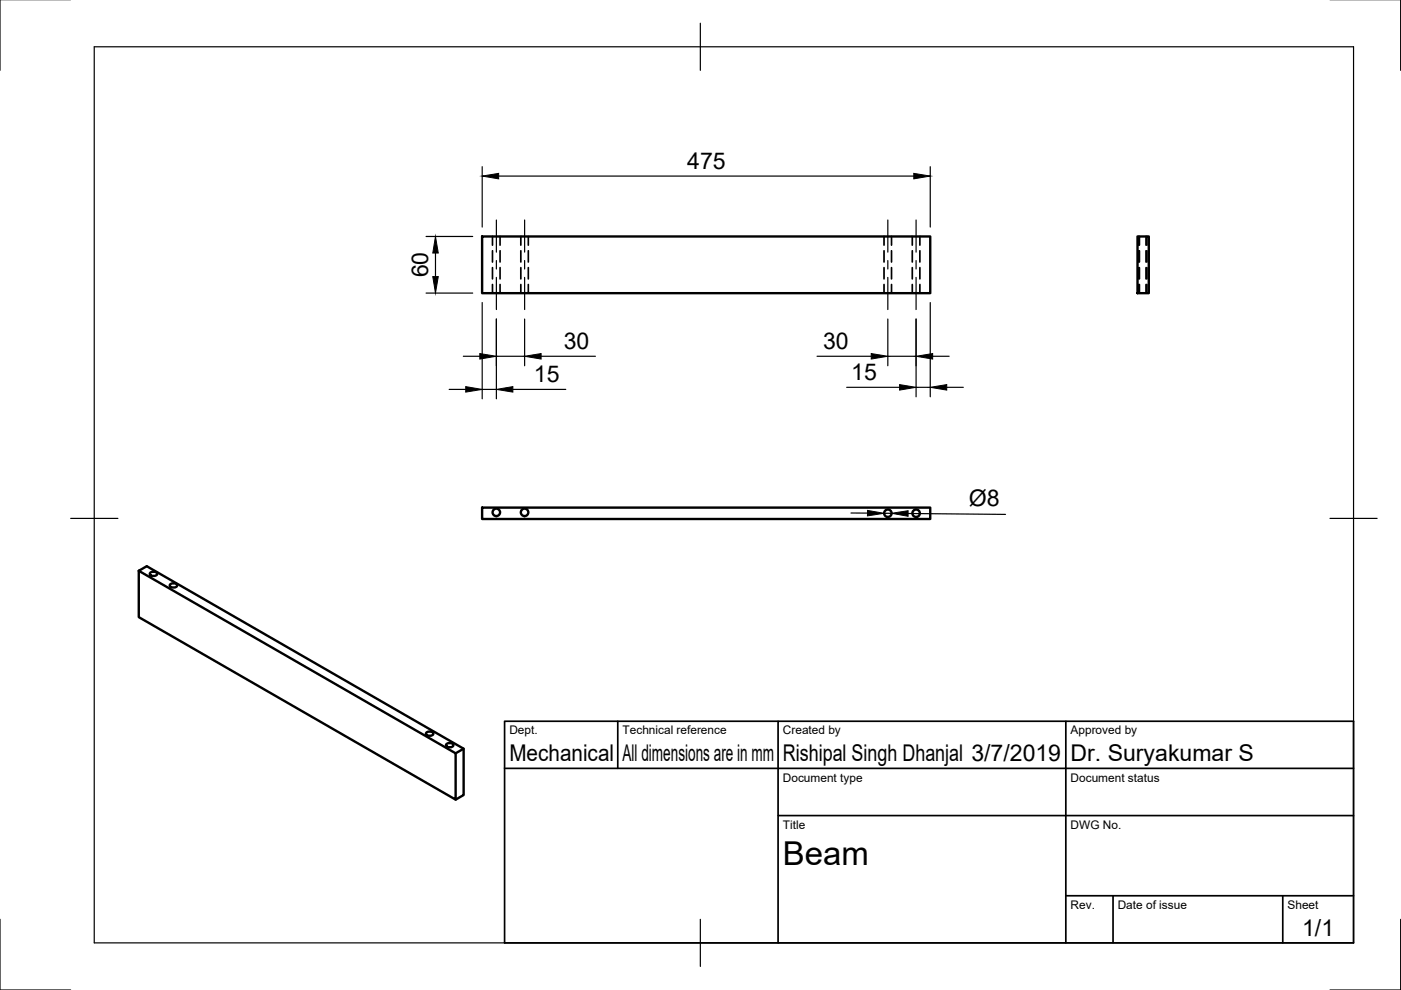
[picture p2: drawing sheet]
<svg xmlns="http://www.w3.org/2000/svg" width="297mm" height="210mm" viewBox="0 0 297 210" stroke-linecap="round" stroke-linejoin="round" font-family="sans-serif">
<!-- layer: Visible -->
<g fill="none" stroke="#000" stroke-width=".51">
<path d="M102.2 50.1h95v12.1h-95zM241.2 50.1h2.4v12.1h-2.4zM102.2 107.6h95v2.4h-95zM29.4 121v9.8l67.2 38.7v-9.8l-67.2-38.7 1.7-.9 67.2 38.6v9.9l-1.7 .9M31.8 121.5l.7-.3a.57 .57 0 0 1 .8 .6l-.8 .3a.57 .57 0 0 1-.7-.6zM36 124l.8-.3a.57 .57 0 0 1 .7 .6l-.7 .3a.57 .57 0 0 1-.8-.6zM90.4 155.4l.7-.3a.57 .57 0 0 1 .7 .6l-.7 .3a.57 .57 0 0 1-.7-.6zM94.6 157.8l.7-.3a.57 .57 0 0 1 .8 .7l-.8 .2a.57 .57 0 0 1-.7-.6zM98.3 158.7l-1.7 1"/>
<circle cx="105.2" cy="108.6" r=".79"/>
<circle cx="111.2" cy="108.6" r=".79"/>
<circle cx="188.2" cy="108.8" r=".79"/>
<circle cx="194.2" cy="108.8" r=".79"/>
</g>
<!-- layer: Hidden -->
<g fill="none" stroke="#000" stroke-width=".36">
<path d="M104.4 50.1v1.9M104.4 53.2v2.4M104.4 56.7v2.4M106 50.1v1.9M106 53.2v2.4M106 56.7v2.4M110.4 50.1v1.9M110.4 53.2v2.4M110.4 56.7v2.4M112 50.1v1.9M112 53.2v2.4M112 56.7v2.4"/>
<path d="M187.4 50.1v1.9M187.4 53.2v2.4M187.4 56.7v2.4M189 50.1v1.9M189 53.2v2.4M189 56.7v2.4M193.4 50.1v1.9M193.4 53.2v2.4M193.4 56.7v2.4M195 50.1v1.9M195 53.2v2.4M195 56.7v2.4"/>
<path d="M241.4 50.1v1.9M241.4 53.2v2.4M241.4 56.7v2.4M241.6 50.1v1.9M241.6 53.2v2.4M241.6 56.7v2.4M243 50.1v1.9M243 53.2v2.4M243 56.7v2.4M243.2 50.1v1.9M243.2 53.2v2.4M243.2 56.7v2.4"/>
<path d="M104.4 60.3v1.9M106 60.3v1.9M110.4 60.3v1.9M112 60.3v1.9M187.4 60.3v1.9M189 60.3v1.9M193.4 60.3v1.9M195 60.3v1.9M241.4 60.3v1.9M241.6 60.3v1.9M243 60.3v1.9M243.2 60.3v1.9"/>
</g>
<!-- layer: Border -->
<path d="M0 -.1v15M297 -.1v15M20 9.9h267v190h-267zM148.5 4.9v10M15 109.9h10M282 109.9h10M0 194.9v15h15M148.5 194.9v10M297 194.9v15h-15" fill="none" stroke="#000" stroke-width=".25"/>
<!-- layer: TitleBlock -->
<path d="M107 152.9h180v47h-180zM131 152.9v10M165 152.9v47M226 152.9v47M107 162.9h180M165 172.9h122M226 189.9h61M236 189.9v10M272 189.9v10" fill="none" stroke="#000" stroke-width=".36"/>
<!-- layer: Dimensions -->
<g fill="none" stroke="#000" stroke-width=".25">
<path d="M102.2 35.3v12.8M105.7 37.3h88M197.2 35.3v12.8M90.3 50.1h9.9M92.3 53.7v4.9M90.3 62.1h9.9M98.2 75.5h3.5M102.2 64.1v20.5M105.2 67.6v17M105.2 75.5h6M111.2 67.6v9.9M114.7 75.5h11.5"/>
<path d="M173.2 75.5h11.5M188.2 75.5h6M188.2 67.6v9.9M194.2 67.6v16.5M197.2 64.1v20M197.7 75.5h3.5M95.2 82.6h3.5M102.2 82.6h3M108.7 82.6h11.3M179.5 82.1h11.2M194.2 82.1h3M200.7 82.1h3.5"/>
<path d="M180.4 108.8h3.5M187.4 108.8h1.6M192.5 108.9l20.7 .2"/>
</g>
<g fill="#000" stroke="#000" stroke-width=".21">
<path d="M102.2 37.3l3.5-.5v1.1zM193.7 36.8l3.5 .5-3.5 .6zM92.3 50.1l.6 3.6h-1.1zM91.8 58.6h1.1l-.6 3.5zM101.7 75l3.5 .5-3.5 .6zM111.2 75.5l3.5-.5v1.1zM184.7 75l3.5 .5-3.5 .6zM194.2 75.5l3.5-.5v1.1zM98.7 82l3.5 .6-3.5 .5zM105.2 82.6l3.5-.6v1.1zM190.7 81.5l3.5 .6-3.5 .6zM197.2 82.1l3.5-.6v1.2z"/>
<path d="M183.9 108.2l3.5 .6-3.5 .6zM189 108.8l3.5-.5v1.2z"/>
</g>
<!-- layer: Center Lines -->
<path d="M105.2 46.6v6.9M105.2 55.2v1.8M105.2 58.8v6.8M111.2 46.6v6.9M111.2 55.2v1.8M111.2 58.8v6.8M188.2 46.6v6.9M188.2 55.2v1.8M188.2 58.8v6.8M194.2 46.6v6.9M194.2 55.2v1.8M194.2 58.8v6.8" fill="none" stroke="#000" stroke-width=".25"/>
<text font-size="7" x="166" y="183.4">Beam</text>
<g font-size="4.9">
<text x="145.7" y="35.8">475</text>
<text x="90.8" y="58.8" transform="rotate(-90 90.8 58.8)">60</text>
<text x="119.5" y="74">30</text>
<text x="174.5" y="74">30</text>
<text x="113.2" y="81">15</text>
<text x="180.5" y="80.6">15</text>
<text x="205.4" y="107.4" transform="rotate(1 205.4 107.4)">Ø8</text>
<text x="108" y="161.4">Mechanical</text>
<text x="132" y="161.4">All dimensions are in mm</text>
<text x="166" y="161.4">Rishipal Singh Dhanjal 3/7/2019</text>
<text x="227" y="161.4">Dr. Suryakumar S</text>
<text x="276.1" y="198.6">1/1</text>
</g>
<g font-size="2.5">
<text x="108" y="155.7">Dept.</text>
<text x="132" y="155.7">Technical reference</text>
<text x="166" y="155.7">Created by</text>
<text x="227" y="155.7">Approved by</text>
<text x="166" y="165.7">Document type</text>
<text x="227" y="165.7">Document status</text>
<text x="166" y="175.7">Title</text>
<text x="227" y="175.7">DWG No.</text>
<text x="227" y="192.7">Rev.</text>
<text x="237" y="192.7">Date of issue</text>
<text x="273" y="192.7">Sheet</text>
</g>
</svg>
